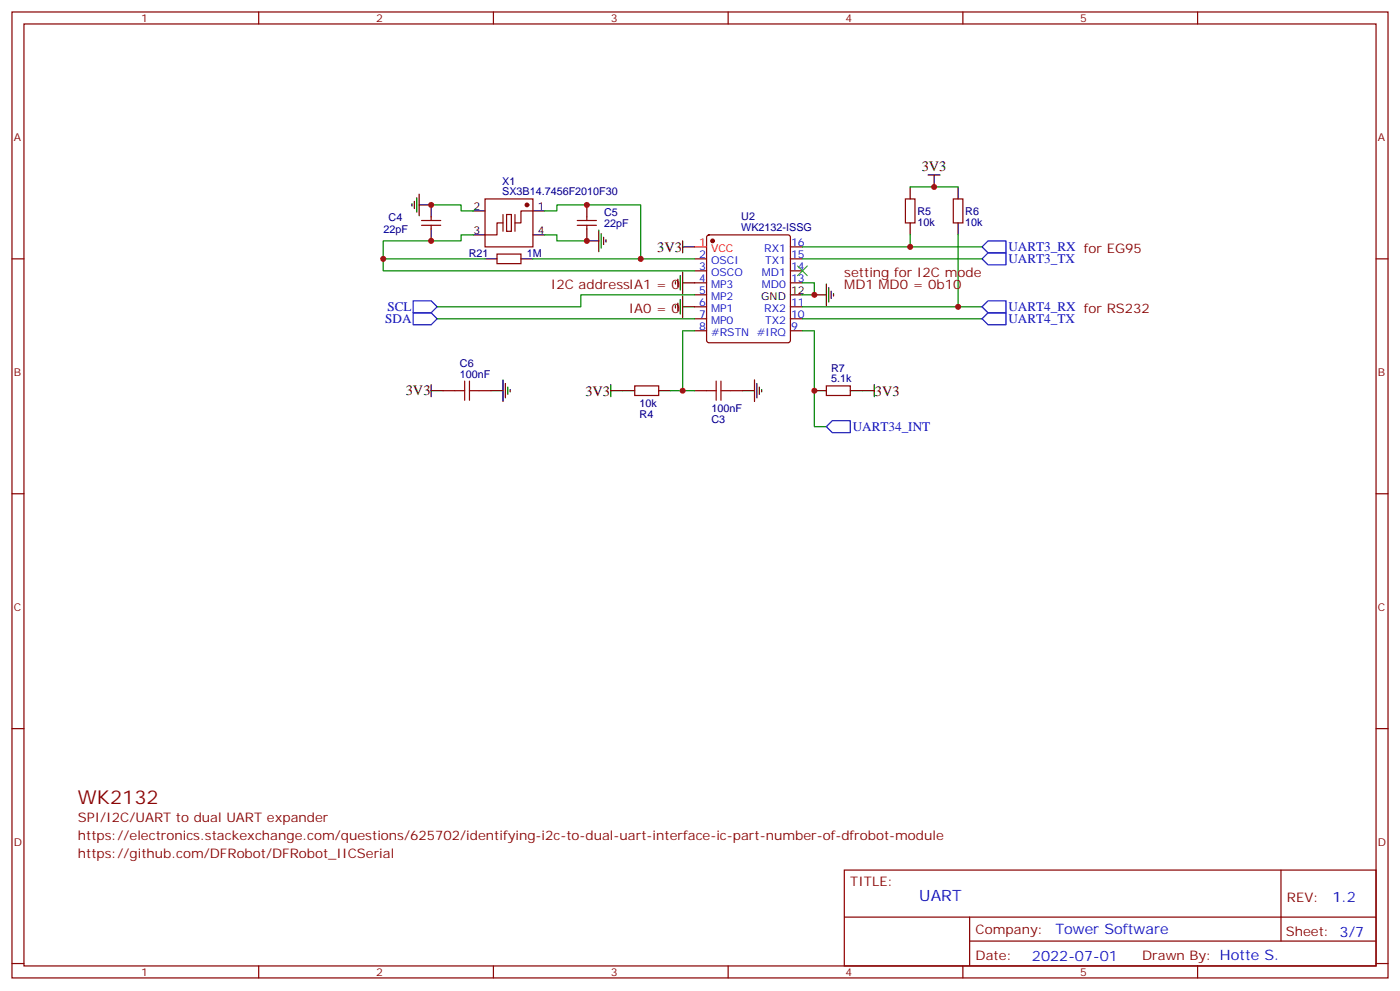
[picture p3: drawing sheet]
<svg xmlns="http://www.w3.org/2000/svg" width="412mm" height="292mm" viewBox="0 0 412 292" stroke-linecap="round" stroke-linejoin="round" font-family="sans-serif">
<g fill="none" stroke="#870000" stroke-width=".35">
<path d="M3.5 3.5h405.4v284.4h-405.4zM7.1 7.1h398.2v277.2h-398.2zM76.2 3.5v3.6M145.3 3.5v3.6M214.5 3.5v3.6M283.6 3.5v3.6M352.8 3.5v3.6M142.9 58.6h14.1v14.1h-14.1zM266.7 58.6h2.8v7h-2.8zM280.8 58.6h2.8v7h-2.8zM3.5 76.2h3.6M124.2 66.3h5.6"/>
<path d="M124.2 64.9h5.6M127 63.9v1M127 66.3v1.1M146.4 74.8h7.1v2.8h-7.1zM148.2 65.6h-1.8v3.5h-3.5M149.2 63.1h1.4v5h-1.4zM157 62.1h-3.5v3.5h-1.8M170 66.3h5.7M170 64.9h5.7M172.9 63.9v1M172.9 66.3v1.1M204.6 76.2h3.5"/>
<path d="M204.6 79.7h3.5M208.4 69.4l.4-.3h23.3l.5 .3 .2 .4v30.4l-.2 .5-.5 .2h-23.3l-.5-.2-.2-.5v-30.4zM232.8 76.2h3.6M232.8 79.7h3.6M232.8 72.7h3.6M405.3 76.2h3.6M204.6 83.3h3.5M204.6 86.8h3.5M204.6 90.3h3.5M204.6 93.8h3.5M204.6 97.4h3.5M232.8 83.3h3.6"/>
<path d="M232.8 90.3h3.6M232.8 93.8h3.6M232.8 97.4h3.6M130.5 115h3.6M141.1 115h3.5M187 113.6h7v2.8h-7zM204.6 115h3.5M215.2 115h3.5M243.4 113.6h7.1v2.8h-7.1zM3.5 145.3h3.6M405.3 145.3h3.6M3.5 214.5h3.6"/>
<path d="M405.3 214.5h3.6M248.7 256.1h156.6v28.2h-156.6zM377.3 256.1v20.9M248.7 270h156.5M285.6 277h119.6M285.6 270v14.1M3.5 283.6h3.6M76.2 284.3v3.6M145.3 284.3v3.6M214.5 284.3v3.6M283.6 284.3v3.6M352.8 284.3v3.6"/>
<path d="M405.3 283.6h3.6"/>
</g>
<g fill="#870000" stroke="#870000" stroke-width=".35">
<circle cx="209.9" cy="70.9" r=".53"/>
<circle cx="155.2" cy="60.3" r=".53"/>
</g>
<path d="M204.6 72.7h3.5" fill="none" stroke="#f00" stroke-width=".35"/>
<g fill="none" stroke="#000" stroke-width=".35">
<path d="M121.4 60v.7M122.1 59.3v2.1M122.8 58.2v4.2M123.5 57.1v6.4M268.1 55v3.6M273.4 51.5h3.5M275.2 51.5v3.5M282.2 55v3.6M123.5 60.3h3.5v3.6M127 67.4v3.5M139.3 62.1h3.6M139.3 69.1h3.6"/>
<path d="M142.9 76.2h3.5M153.5 76.2h3.5M157 62.1h3.5M157 69.1h3.5M172.9 60.3v3.6M172.9 67.4v3.5h3.5M176.4 67.7v6.4M177.1 68.8v4.2M177.8 69.8v2.2M178.5 70.6v.7M201.1 70.9v3.5M201.1 72.7h3.5"/>
<path d="M268.1 65.6v3.5M282.2 65.6v3.5M199 82.9v.7M199 90v.7M199.7 82.2v2.1M199.7 89.3v2.1M200.4 81.1v4.3M200.4 88.2v4.2M201.1 83.3h3.5M201.1 80.1v6.3M201.1 87.1v6.4M201.1 90.3h3.5"/>
<path d="M232.8 86.8h3.6M239.9 86.8h3.5M243.4 83.6v6.4M244.1 84.7v4.2M244.8 85.7v2.1M245.5 86.4v.7M127 115h3.5M127 113.2v3.6M144.6 115h3.6M148.2 111.8v6.4M148.9 112.9v4.2M149.6 113.9v2.2"/>
<path d="M150.3 114.7v.7M179.9 115h7.1M179.9 113.2v3.6M194 115h3.6M218.7 115h3.5M222.2 111.8v6.4M223 112.9v4.2M223.7 113.9v2.2M224.4 114.7v.7M239.9 115h3.5M250.5 115h7M257.5 113.2v3.6"/>
</g>
<path d="M289.3 72.7l1.7-1.8h5.3v3.5h-5.3zM291 74.4h5.3v3.6h-5.3l-1.7-1.8zM121.7 88.5h5.3l1.8 1.8-1.8 1.8h-5.3zM121.7 92.1h5.3l1.8 1.7-1.8 1.8h-5.3zM289.3 90.3l1.7-1.8h5.3v3.6h-5.3zM291 92.1h5.3v3.5h-5.3l-1.7-1.8zM243.4 125.6l1.8-1.8h5.3v3.6h-5.3z" fill="none" stroke="#00f" stroke-width=".35"/>
<g fill="none" stroke="#008700" stroke-width=".35">
<path d="M268.1 55h14.1M112.9 76.2h30M127 60.3h8.8v1.8h3.5M139.3 69.1h-3.5v1.8h-22.9v8.8h91.7M157 76.2h31.7M160.5 62.1h3.5v-1.8h24.7v15.9h15.9M160.5 69.1h3.5v1.8h8.9M236.4 72.7h52.9M236.4 76.2h52.9M268.1 69.1v3.6M282.2 69.1v21.2M128.8 93.8h75.8"/>
<path d="M204.6 86.8h-33.5v3.5h-42.3M204.6 97.4h-3.5v17.6M236.4 83.3h3.5v3.5h-3.5M236.4 97.4h3.5v28.2h3.5M236.4 93.8h52.9M236.4 90.3h52.9M197.6 115h7"/>
</g>
<path d="M134.1 115h2.8M136.9 112.2v5.6M138.3 115h2.8M138.3 112.2v5.6M208.1 115h2.9M211 112.2v5.6M212.4 112.2v5.6M212.4 115h2.8" fill="none" stroke="#a10000" stroke-width=".35"/>
<path d="M148.2 63.1v5M151.7 63.1v5" fill="none" stroke="#871200" stroke-width=".35"/>
<path d="M234.9 78.3l2.9 2.8M237.8 78.3l-2.9 2.8" fill="none" stroke="#3c3" stroke-width=".35"/>
<g fill="#c00">
<circle cx="268.1" cy="72.7" r=".88"/>
<circle cx="282.2" cy="90.3" r=".88"/>
<circle cx="127" cy="60.3" r=".88"/>
<circle cx="172.9" cy="70.9" r=".88"/>
<circle cx="172.9" cy="60.3" r=".88"/>
<circle cx="127" cy="70.9" r=".88"/>
<circle cx="201.1" cy="115" r=".88"/>
<circle cx="275.2" cy="55" r=".88"/>
<circle cx="239.9" cy="86.8" r=".88"/>
<circle cx="112.9" cy="76.2" r=".88"/>
<circle cx="188.7" cy="76.2" r=".88"/>
<circle cx="239.9" cy="115" r=".88"/>
</g>
<text font-size="5.6" fill="#800" x="22.9" y="236.7">WK2132</text>
<text font-size="4.6" fill="#00f" x="270.8" y="265.1">UART</text>
<g font-size="4.2">
<text x="271.5" y="50.4">3V3</text>
<text x="193.6" y="74.1">3V3</text>
<text x="119.5" y="116.4">3V3</text>
<text x="172.5" y="116.4">3V3</text>
<text x="257.7" y="116.4">3V3</text>
</g>
<g font-size="4.2" fill="#00f">
<text x="392.5" y="265.4">1.2</text>
<text x="310.9" y="274.9">Tow</text>
<text x="319.5" y="274.9">er Softw</text>
<text x="337.4" y="274.9">are</text>
<text x="304" y="282.7">2022-07-01</text>
</g>
<g font-size="3.9" fill="#00f">
<text x="297" y="73.9">UART3_RX for EG95</text>
<text x="297" y="77.4">UART3_TX</text>
<text x="113.5" y="95.1">SDA</text>
<text x="114.1" y="91.6">SCL</text>
<text x="297" y="91.6">UART4_RX for RS232</text>
<text x="297" y="95.1">UART4_TX</text>
<text x="251.2" y="126.9">UART34_INT</text>
</g>
<g font-size="3.9" fill="#800">
<text x="248.7" y="81.5">setting for I2C mode</text>
<text x="162.3" y="85">I2C addressIA1 = 0</text>
<text x="248.7" y="85">MD1 MD0 = 0b10</text>
<text x="185.2" y="92.1">IA0 = 0</text>
<text x="22.9" y="242">SPI/I2C/UART to dual UART expander</text>
<text x="22.9" y="247.3">https://electronics.stackexchange.com/questions/625702/identifying-i2c-to-dual-uart-interface-ic-part-number-of-dfrobot-module</text>
<text x="22.9" y="252.6">https://github.com/DFRobot/DFRobot_IICSerial</text>
<text x="250.5" y="260.7">TITLE:</text>
<text x="379.1" y="265.4">REV:</text>
<text x="287.4" y="274.9">Company:</text>
<text x="378.7" y="275.5">Sheet: 3/7</text>
<text x="287.4" y="282.6">Date:</text>
<text x="336.4" y="282.7">Draw</text>
<text x="346.6" y="282.7">n By: Hotte S.</text>
</g>
<g font-size="3.2" fill="#800">
<text x="41.6" y="6.5">1</text>
<text x="110.8" y="6.5">2</text>
<text x="179.9" y="6.5">3</text>
<text x="249.1" y="6.5">4</text>
<text x="318.2" y="6.5">5</text>
<text x="4.1" y="41.6">A</text>
<text x="405.9" y="41.6">A</text>
<text x="4.1" y="110.8">B</text>
<text x="405.9" y="110.8">B</text>
<text x="4.1" y="179.9">C</text>
<text x="405.9" y="179.9">C</text>
<text x="4.1" y="249.1">D</text>
<text x="405.9" y="249.1">D</text>
<text x="41.6" y="287.3">1</text>
<text x="110.8" y="287.3">2</text>
<text x="179.9" y="287.3">3</text>
<text x="249.1" y="287.3">4</text>
<text x="318.2" y="287.3">5</text>
</g>
<g font-size="3.2" fill="#000080">
<text x="147.9" y="57.5">SX3B14.7456F2010F30</text>
<text x="147.9" y="54.4">X1</text>
<text x="114.5" y="65">C4</text>
<text x="177.9" y="63.6">C5</text>
<text x="218.3" y="64.9">U2</text>
<text x="270.2" y="63.2">R5</text>
<text x="284.3" y="63.2">R6</text>
<text x="112.9" y="68.5">22pF</text>
<text x="177.9" y="66.7">22pF</text>
<text x="218.3" y="68.1">WK2132-ISSG</text>
<text x="270.2" y="66.4">10k</text>
<text x="284.3" y="66.4">10k</text>
<text x="138.1" y="75.6">R21</text>
<text x="155.2" y="75.6">1M</text>
<text x="135.5" y="108">C6</text>
<text x="135.5" y="111.1">100nF</text>
<text x="244.8" y="112.5">5.1k</text>
<text x="244.8" y="109.4">R7</text>
<text x="188.4" y="119.9">10k</text>
<text x="188.4" y="123.1">R4</text>
<text x="209.6" y="121.4">100nF</text>
<text x="209.6" y="124.5">C3</text>
</g>
<g font-size="3.2">
<text x="139.4" y="61.7">2</text>
<text x="158.4" y="61.7">1</text>
<text x="139.4" y="68.8">3</text>
<text x="158.4" y="68.8">4</text>
<text x="224.2" y="88.2">GND</text>
<text x="233" y="86.4">12</text>
</g>
<g font-size="3.2" fill="#f00">
<text x="205.9" y="72.3">1</text>
<text x="209.4" y="74.1">VCC</text>
</g>
<g font-size="3.2" fill="#00f">
<text x="205.9" y="75.8">2</text>
<text x="209.4" y="77.6">OSCI</text>
<text x="225.1" y="74.1">RX1</text>
<text x="225.4" y="77.6">TX1</text>
<text x="233" y="75.8">15</text>
<text x="233" y="72.3">16</text>
<text x="205.9" y="79.4">3</text>
<text x="205.9" y="82.9">4</text>
<text x="209.4" y="81.1">OSCO</text>
<text x="224.4" y="81.1">MD1</text>
<text x="233" y="82.9">13</text>
<text x="233" y="79.4">14</text>
<text x="205.9" y="86.4">5</text>
<text x="205.9" y="90">6</text>
<text x="209.4" y="84.7">MP3</text>
<text x="209.4" y="88.2">MP2</text>
<text x="224.4" y="84.7">MD0</text>
<text x="233" y="90">11</text>
<text x="205.9" y="93.5">7</text>
<text x="209.4" y="91.7">MP1</text>
<text x="209.4" y="95.2">MP0</text>
<text x="225.1" y="91.7">RX2</text>
<text x="225.4" y="95.2">TX2</text>
<text x="233" y="93.5">10</text>
<text x="205.9" y="97">8</text>
<text x="209.4" y="98.8">#RSTN #IRQ</text>
<text x="233" y="97">9</text>
</g>
</svg>
